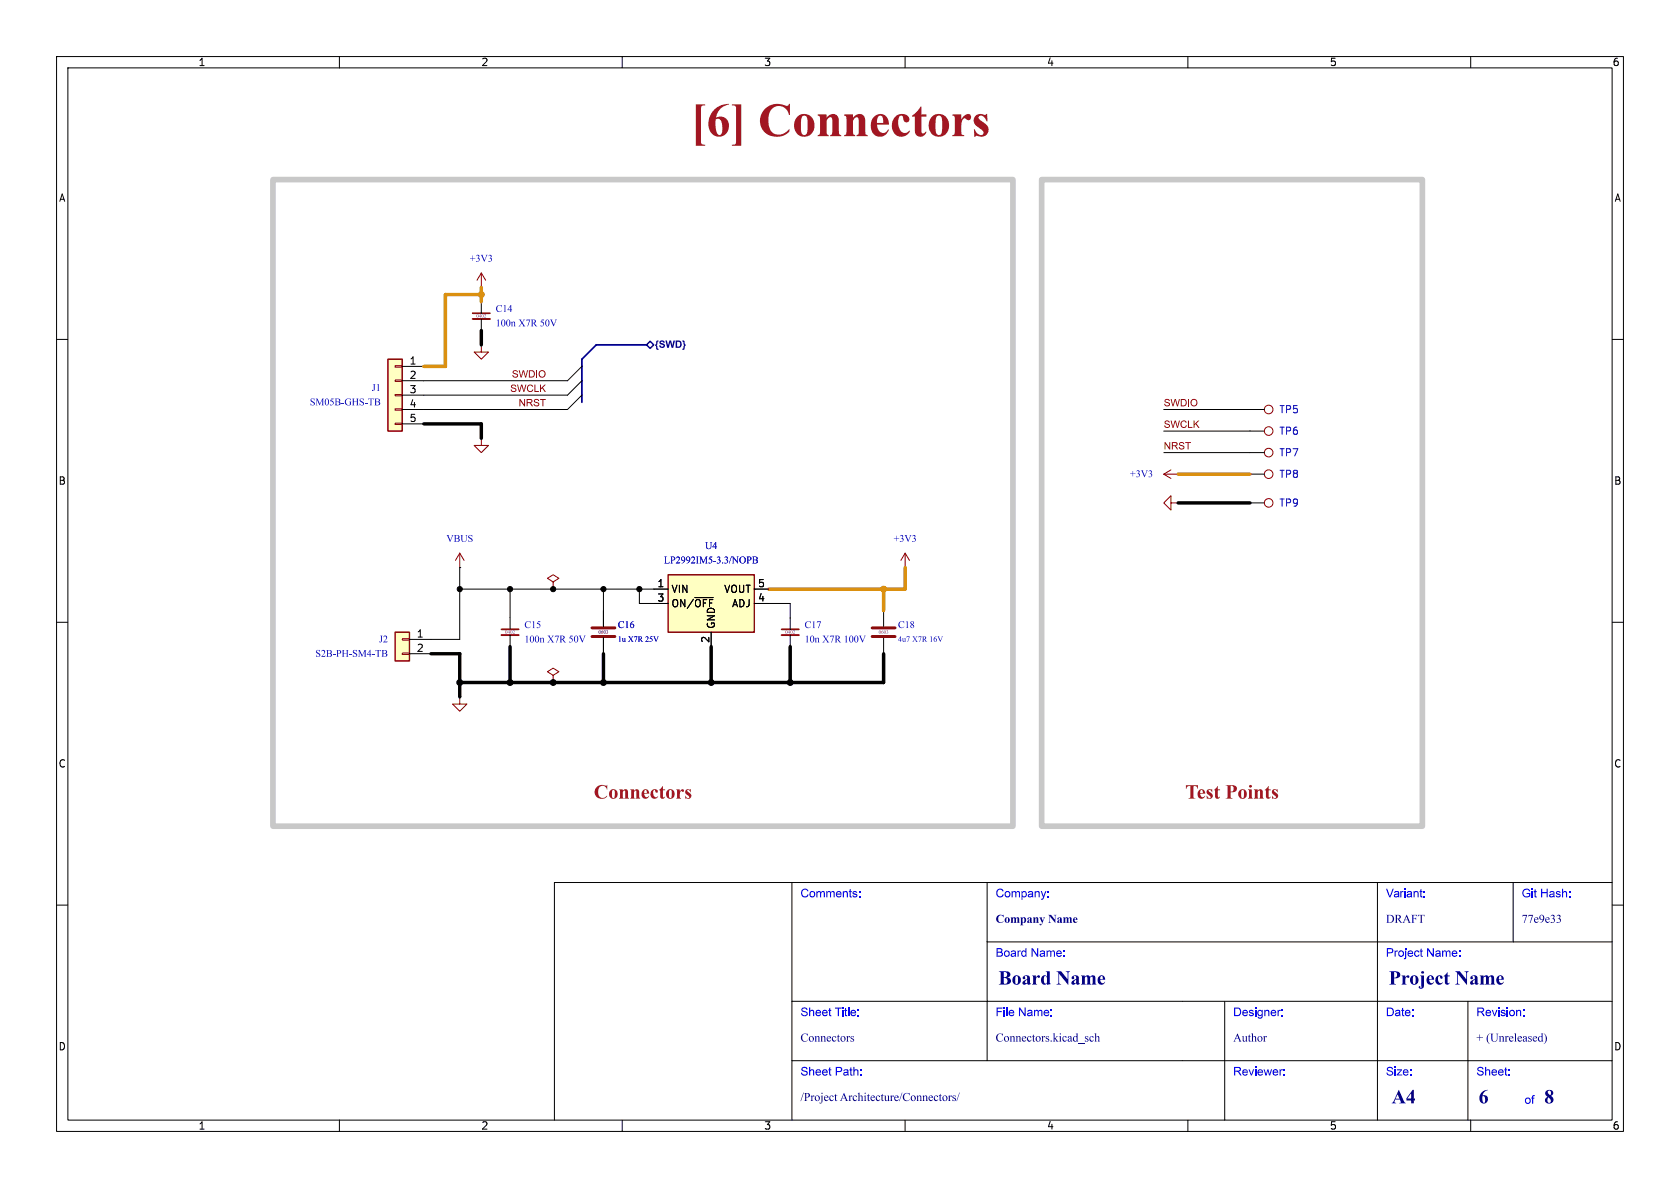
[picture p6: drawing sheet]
<svg xmlns="http://www.w3.org/2000/svg" width="297mm" height="210mm" viewBox="0 0 297 210" stroke-linecap="round" stroke-linejoin="round" font-family="sans-serif">
<g fill="none" stroke="#000" stroke-width=".18">
<path d="M10 10h277v190h-277zM12 12h273v186h-273zM60 10v2M110 10v2M160 10v2M210 10v2M260 10v2M10 60h2M221 72.4h2.5M285 60h2M208.3 83.8h.1M208.3 88.9h.1"/>
<path d="M221 88.9h2.5M221 83.8h2.5M10 110h2M81.3 100.3h.1M106.7 108v2.7M106.7 112.8v2.8M156.2 108v2.7M156.2 112.8v2.8M160 100.3h.1M285 110h2M97.8 120.7h.1M140 156v42"/>
<path d="M174.5 156v31.5M243.5 156v42M267.5 156v10.5M285 156h-187v42M10 160h2M140 177h145M174.5 166.5h110.5M216.5 177v21M259.5 177v21M285 160h2M60 198v2M110 198v2"/>
<path d="M140 187.5h145M160 198v2M210 198v2M260 198v2"/>
</g>
<g fill="none" stroke="#840000" stroke-width=".18">
<path d="M81.3 97.8l.7 1.3M81.3 97.8v2.5M81.3 97.8l-.8 1.3M160 97.8l-.7 1.3M160 97.8v2.5M160 97.8l.8 1.3M205.7 83.8l1.3 .8M205.7 83.8h2.6M207 88.9v-1.3l-1.3 1.3 1.3 1.3v-1.3h1.3M207 83.1l-1.3 .7M97.8 119.4l1-.7-1-.6-1 .6 1 .7v1.3"/>
<circle cx="224.3" cy="72.4" r=".76"/>
<circle cx="224.3" cy="88.9" r=".76"/>
<circle cx="224.3" cy="83.8" r=".76"/>
</g>
<path d="M104.6 112.5h4.1M104.6 111h4.1M154.2 112.5h4M154.2 111h4" fill="none" stroke="#840000" stroke-width=".51"/>
<path d="M118.1 101.6h15.2v10.2h-15.2z" fill="#ffffc2"/>
<path d="M118.1 101.6h15.2v10.2h-15.2z" fill="none" stroke="#840000" stroke-width=".25"/>
<path d="M221 76.2h2.5M221 80h2.5M115.6 104.1h2.5M115.6 106.7h2.5M122.8 105.6h3.3M125.7 111.8v2.5M133.3 104.1h2.6M133.3 106.7h2.6" fill="none" stroke="#000" stroke-width=".18"/>
<g fill="none" stroke="#840000" stroke-width=".18">
<circle cx="224.3" cy="76.2" r=".76"/>
<circle cx="224.3" cy="80" r=".76"/>
</g>
<path d="M68.6 63.5h2.5v12.7h-2.5z" fill="#ffffc2"/>
<path d="M85.1 48.3l-.8 1.2M85.1 48.3v2.5M85.1 48.3l.8 1.2M69.8 74.8h1.3v.3h-1.3zM69.8 72.3h1.3v.2h-1.3zM69.8 69.7h1.3v.3h-1.3zM69.8 67.2h1.3v.2h-1.3zM69.8 64.6h1.3v.3h-1.3zM85.1 77.5v1.2h1.3l-1.3 1.3-1.3-1.3h1.3M85.1 61v1.2h1.3l-1.3 1.3-1.3-1.3h1.3" fill="none" stroke="#840000" stroke-width=".18"/>
<path d="M68.6 63.5h2.5v12.7h-2.5z" fill="none" stroke="#840000" stroke-width=".25"/>
<g fill="none" stroke="#000" stroke-width=".18">
<path d="M85.1 50.8h.1M85.1 53.3v2.1M85.1 56.4v2M71.1 64.8h3.8M71.1 67.3h3.8M71.1 69.9h3.8M71.1 72.4h3.8M71.1 74.9h3.8M85.1 77.5h.1M85.1 61h.1M90.2 109.2v2.1M90.2 112.3v2"/>
<path d="M139.7 109.2v2.1M139.7 112.3v2"/>
</g>
<path d="M83.6 56.4h3M88.6 112.3h3.1M138.2 112.3h3" fill="none" stroke="#840000" stroke-width=".33"/>
<path d="M83.6 55.4h3M88.6 111.3h3.1M138.2 111.3h3" fill="none" stroke="#840000" stroke-width=".3"/>
<path d="M69.8 111.8h2.6v5h-2.6z" fill="#ffffc2"/>
<path d="M71.1 115.4h1.3v.3h-1.3zM71.1 112.9h1.3v.3h-1.3zM97.8 102.9l1-.7-1-.6-1 .6 1 .7v1.2M81.3 123.2v1.3h1.2l-1.2 1.2-1.3-1.2h1.3" fill="none" stroke="#840000" stroke-width=".18"/>
<path d="M69.8 111.8h2.6v5h-2.6z" fill="none" stroke="#840000" stroke-width=".25"/>
<g fill="none" stroke="#000" stroke-width=".18">
<path d="M102.9 69.9l-2.6 2.5h-25.4M102.9 64.8l-2.6 2.5h-25.4M102.9 67.3l-2.6 2.6h-25.4M205.7 76.2h15.3M205.7 72.4h15.3M205.7 80h15.3M72.4 115.6h3.8M81.3 100.3v12.7h-8.9M81.3 104.1h36.8M90.2 104.1v5.1M97.8 104.1h.1M106.7 104.1v6.6"/>
<path d="M106.7 112.8v2.8M113 104.1v2.6h5.1M122.8 105.6h3.3M125.7 111.8v2.5M133.3 104.1h2.6M133.3 106.7h6.4v2.5M81.3 123.2h.1"/>
</g>
<path d="M114.3 61l.6-.7 .7 .7-.7 .6z" fill="none" stroke="#000084" stroke-width=".25"/>
<path d="M48.3 31.8h130.8v114.3h-130.8zM184.1 31.8h67.4v114.3h-67.4z" fill="none" stroke="#c8c8c8" stroke-width="1"/>
<path d="M114.3 61h-8.9l-2.5 2.5v7.6" fill="none" stroke="#000084" stroke-width=".3"/>
<path d="M85.1 58.4v2.6M74.9 74.9h10.2v2.6M208.3 88.9h12.7M76.2 115.6h5.1v7.6M90.2 114.3v6.4M106.7 115.6v5.1M125.7 114.3v6.4M139.7 114.3v6.4M156.2 115.6v5.1h-74.9" fill="none" stroke="#000" stroke-width=".61"/>
<path d="M85.1 50.8v2.5M85.1 52.1h-6.4v12.7h-3.8M208.3 83.8h12.7M156.2 104.1v3.9M160 100.3v3.8h-24.1" fill="none" stroke="#dc8e00" stroke-width=".61"/>
<g fill="#000" stroke="#000" stroke-width=".18">
<circle cx="81.3" cy="104.1" r=".46"/>
<circle cx="90.2" cy="104.1" r=".46"/>
<circle cx="97.8" cy="104.1" r=".46"/>
<circle cx="106.7" cy="104.1" r=".46"/>
<circle cx="113" cy="104.1" r=".46"/>
<circle cx="81.3" cy="120.7" r=".52"/>
<circle cx="90.2" cy="120.7" r=".52"/>
<circle cx="97.8" cy="120.7" r=".52"/>
<circle cx="106.7" cy="120.7" r=".52"/>
<circle cx="125.7" cy="120.7" r=".52"/>
<circle cx="139.7" cy="120.7" r=".52"/>
</g>
<g fill="#dc8e00" stroke="#dc8e00" stroke-width=".18">
<circle cx="156.2" cy="104.1" r=".52"/>
<circle cx="85.1" cy="52.1" r=".52"/>
</g>
<text font-size="8.4" fill="#a21622" x="122.1" y="26.3">[6] Connectors</text>
<g font-size="3.5" fill="#a21622">
<text x="105" y="141.6">Connectors</text>
<text x="209.5" y="141.6">TestPoints</text>
</g>
<g font-size="3.5" fill="#00007f">
<text x="176.5" y="175">BoardName</text>
<text x="245.5" y="175">ProjectName</text>
<text x="246" y="196">A4</text>
<text x="261.4" y="196">6</text>
<text x="273" y="196">8</text>
</g>
<g font-size="2.1" fill="#00f">
<text x="141.5" y="159.2">Comments:</text>
<text x="176" y="159.2">Company:</text>
<text x="245" y="159.2">Variant:</text>
<text x="269" y="159.2">Git Hash:</text>
<text x="176" y="169.7">Board Name:</text>
<text x="245" y="169.7">Project Name:</text>
<text x="141.5" y="180.2">Sheet Title:</text>
<text x="176" y="180.2">File Name:</text>
<text x="218" y="180.2">Designer:</text>
<text x="245" y="180.2">Date:</text>
<text x="261" y="180.2">Revision:</text>
<text x="141.5" y="190.7">Sheet Path:</text>
<text x="218" y="190.7">Reviewer:</text>
<text x="245" y="190.7">Size:</text>
<text x="261" y="190.7">Sheet:</text>
<text x="269.5" y="195.7">of</text>
</g>
<g font-size="2.1" fill="#00007f">
<text x="176" y="163.7">CompanyName</text>
<text x="245" y="163.7">DRAFT</text>
<text x="269" y="163.7">77e9e33</text>
<text x="141.5" y="184.7">Connectors</text>
<text x="176" y="184.7">Connectors.kicad_sch</text>
<text x="218" y="184.7">Author</text>
<text x="261" y="184.7">+ (Unreleased)</text>
<text x="141.5" y="195.2">/ProjectArchitecture/Connectors/</text>
</g>
<g font-size="1.8">
<text x="35" y="11.9">1</text>
<text x="85" y="11.9">2</text>
<text x="135" y="11.9">3</text>
<text x="185" y="11.9">4</text>
<text x="235" y="11.9">5</text>
<text x="285" y="11.9">6</text>
<text x="10.3" y="35.9">A</text>
<text x="285.3" y="35.9">A</text>
<text x="72.3" y="64.5">1</text>
<text x="72.3" y="67.1">2</text>
<text x="72.3" y="69.6">3</text>
<text x="72.3" y="72.1">4</text>
<text x="72.3" y="74.7">5</text>
<text x="10.3" y="85.9">B</text>
<text x="285.3" y="85.9">B</text>
<text x="116.1" y="103.9">1</text>
<text x="116.1" y="106.4">3</text>
<text x="118.6" y="105">VIN</text>
<text x="118.6" y="107.5">ON/~{OFF}</text>
<text x="127.9" y="105">VOUT</text>
<text x="129.3" y="107.5">ADJ</text>
<text x="133.9" y="106.4">4</text>
<text x="133.9" y="103.9">5</text>
<text x="73.6" y="112.8">1</text>
<text x="125.5" y="113.7" transform="rotate(-90 125.5 113.7)">2</text>
<text x="126.6" y="111.3" transform="rotate(-90 126.6 111.3)">GND</text>
<text x="73.6" y="115.3">2</text>
<text x="10.3" y="135.9">C</text>
<text x="285.3" y="135.9">C</text>
<text x="10.3" y="185.9">D</text>
<text x="285.3" y="185.9">D</text>
<text x="35" y="199.9">1</text>
<text x="85" y="199.9">2</text>
<text x="135" y="199.9">3</text>
<text x="185" y="199.9">4</text>
<text x="235" y="199.9">5</text>
<text x="285" y="199.9">6</text>
</g>
<g font-size="1.8" fill="#0000c2">
<text x="83.1" y="46.7">+3V3</text>
<text x="87.6" y="55.6">C14</text>
<text x="87.6" y="58.1">100nX7R 50V</text>
<text x="65.7" y="69.6">J1</text>
<text x="54.8" y="72.1">SM05B-GHS-TB</text>
<text x="226.1" y="73.3">TP5</text>
<text x="226.1" y="77.1">TP6</text>
<text x="226.1" y="80.9">TP7</text>
<text x="199.8" y="84.8">+3V3</text>
<text x="226.1" y="89.8">TP9</text>
<text x="226.1" y="84.7">TP8</text>
<text x="78.9" y="96.2">VBUS</text>
<text x="117.4" y="100.1">LP2992IM5-3.3/NOPB</text>
<text x="124.6" y="97.5">U4</text>
<text x="158" y="96.2">+3V3</text>
<text x="92.7" y="111.5">C15</text>
<text x="109.2" y="111.5">C16</text>
<text x="142.2" y="111.5">C17</text>
<text x="158.7" y="111.5">C18</text>
<text x="55.7" y="116.6">S2B-PH-SM4-TB</text>
<text x="67" y="114">J2</text>
<text x="92.7" y="114">100nX7R 50V</text>
<text x="142.2" y="114">10nX7R 100V</text>
</g>
<text font-size="1.8" fill="#000084" x="115.8" y="62">{SWD}</text>
<g font-size="1.8" fill="#840000">
<text x="90.2" y="69.5">SWCLK</text>
<text x="90.5" y="67">SWDIO</text>
<text x="91.7" y="72">NRST</text>
<text x="205.7" y="72">SWDIO</text>
<text x="205.7" y="75.9">SWCLK</text>
<text x="205.7" y="79.7">NRST</text>
</g>
<g font-size="1.4" fill="#0000c2">
<text x="109.2" y="113.8">1uX7R 25V</text>
<text x="158.7" y="113.8">4u7X7R 16V</text>
</g>
<g font-size=".9" fill="#840084">
<text x="84.2" y="56.4">0402</text>
<text x="89.3" y="112.3">0402</text>
<text x="105.8" y="112.3">0603</text>
<text x="138.8" y="112.3">0402</text>
<text x="155.3" y="112.3">0603</text>
</g>
</svg>
